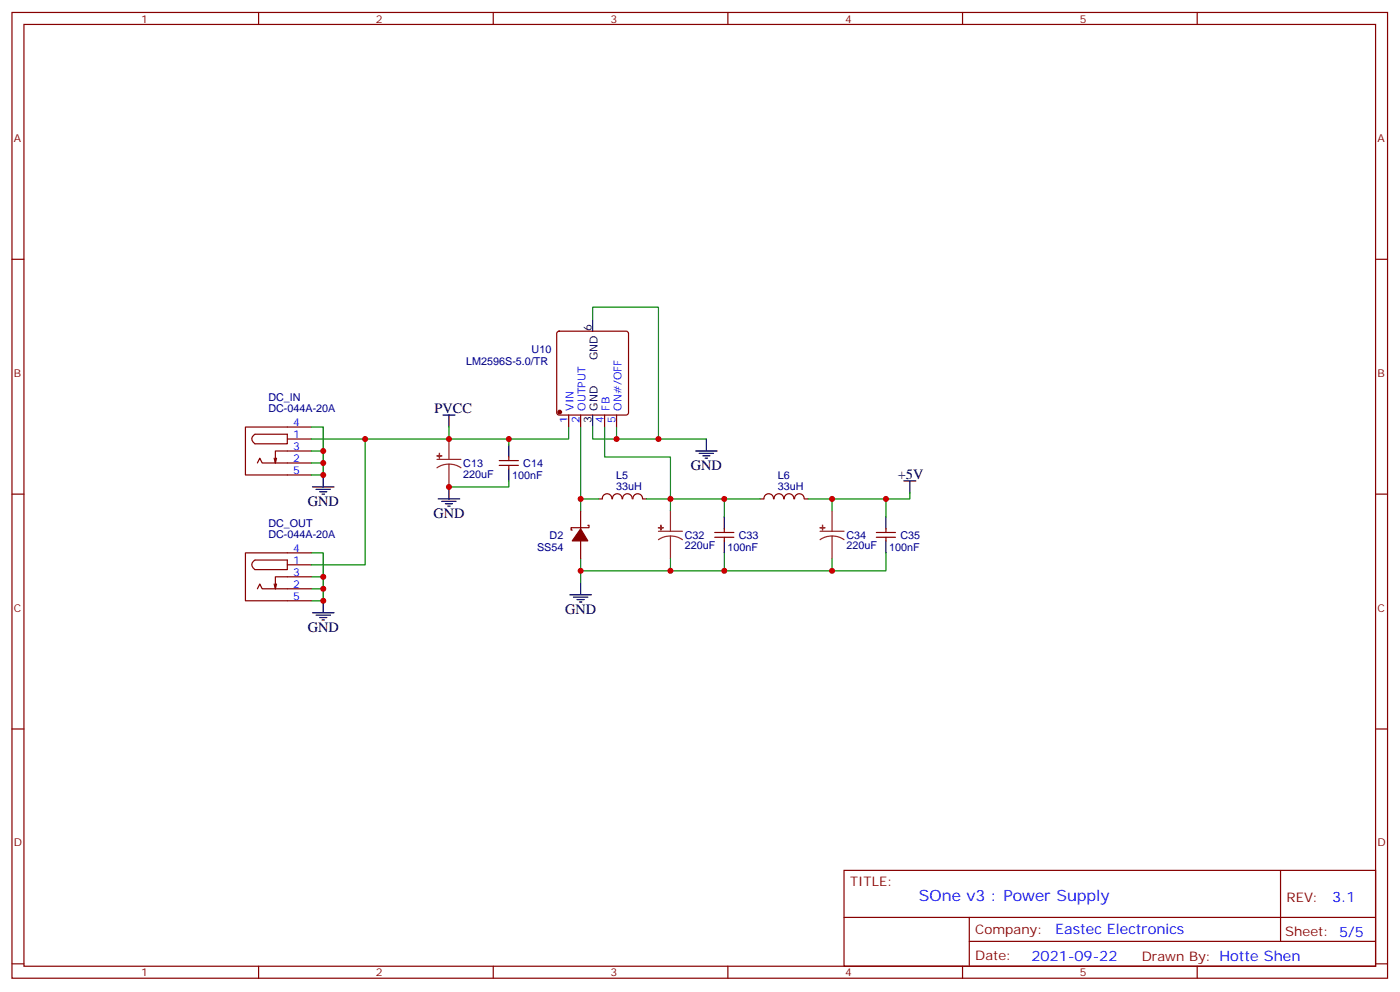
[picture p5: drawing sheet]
<svg xmlns="http://www.w3.org/2000/svg" width="413mm" height="292mm" viewBox="0 0 413 292" stroke-linecap="round" stroke-linejoin="round" font-family="sans-serif">
<g fill="none" stroke="#870000" stroke-width=".35">
<path d="M3.5 3.7h405.4v284.3h-405.4zM7.1 7.2h398.2v277.3h-398.2zM76.2 3.7v3.5M145.3 3.7v3.5M214.5 3.7v3.5M283.6 3.7v3.5M352.8 3.7v3.5M3.5 76.3h3.6M405.3 76.3h3.6M164.3 97.7l.4-.2h19.8l.5 .2 .2 .5v23.3l-.2 .5-.5 .2h-19.8l-.5-.2-.2-.5v-23.3zM74.5 128.4l.6-.6h9.6v2.9l-9.7-.1a1.6 1.6 0 0 1-.5-2.2zM75.8 136.3l.8-1.4 .7 1.4h14.4"/>
<path d="M80.8 134.9l.3 1.4M81.5 134.9l-.4 1.4M84.7 129.3h7M91.7 132.8h-10.6v3.5M91.7 125.7h-19.4v14.1h19.4M147.1 137h5.7M147.1 135.6h5.7M149.9 134.5v1.1M149.9 137v1.1M167.6 122.2v3.5M171.1 122.2v3.5M178.2 122.2v3.5"/>
<path d="M181.7 122.2v3.5M3.5 145.5h3.6M171.1 150.4v5.3M171.1 159.2v5.3M173.2 154.7h.4v.7h-5.3v.7h.3M180.3 146.9a1.41 1.41 0 0 0-1.4-1.5 1.41 1.41 0 0 0-1.4 1.5h-1.1M180.5 146.9a1.41 1.41 0 0 1 1.4-1.5 1.41 1.41 0 0 1 1.4 1.5M183.5 146.9a1.41 1.41 0 0 1 1.4-1.5 1.41 1.41 0 0 1 1.4 1.5M186.5 146.9a1.41 1.41 0 0 1 1.4-1.5 1.41 1.41 0 0 1 1.4 1.5M189.4 146.9h1.1M210.6 158.2h5.7M210.6 156.8h5.7"/>
<path d="M213.4 155.7v1.1M213.4 158.2v1M224 146.9h1.1M225.1 146.9a1.41 1.41 0 0 1 1.4-1.5 1.41 1.41 0 0 1 1.4 1.5M228.1 146.9a1.41 1.41 0 0 1 1.4-1.5 1.41 1.41 0 0 1 1.4 1.5M231.1 146.9a1.41 1.41 0 0 1 1.4-1.5 1.41 1.41 0 0 1 1.4 1.5M234.1 146.9a1.41 1.41 0 0 1 1.4-1.5 1.41 1.41 0 0 1 1.4 1.5M237.1 146.9h1M258.2 158.2h5.7M258.2 156.8h5.7M261.1 155.7v1.1M261.1 158.2v1"/>
<path d="M405.3 145.5h3.6M74.5 165.5l.6-.6h9.6v2.8l-9.7-.1a1.6 1.6 0 0 1-.5-2.1zM75.8 173.4l.8-1.5 .7 1.5h14.4M80.8 171.9l.3 1.5M81.5 171.9l-.4 1.5M84.7 166.3h7M91.7 169.8h-10.6v3.6M91.7 162.8h-19.4v14.1h19.4M3.5 214.6h3.6M405.3 214.6h3.6M248.7 256.3h156.6v28.2h-156.6zM377.3 256.3v20.9"/>
<path d="M248.7 270.1h156.5M285.6 277.2h119.6M285.6 270.1v14.1M3.5 283.8h3.6M76.2 284.5v3.5M145.3 284.5v3.5M214.5 284.5v3.5M283.6 284.5v3.5M352.8 284.5v3.5M405.3 283.8h3.6"/>
</g>
<g fill="#870000" stroke="#870000" stroke-width=".35">
<path d="M171.1 155.7l2.1 3.5h-4.6z"/>
<circle cx="164.9" cy="121.3" r=".53"/>
</g>
<g fill="none" stroke="#000" stroke-width=".35">
<path d="M174.6 94v3.5M95.2 139.8v3.6M130.5 122.2h3.6M132.3 122.2v3.5M149.9 131v3.5M149.9 138.1v3.5M174.6 122.2v3.5M205 132.8h6.3M206 133.5h4.3M207.1 134.2h2.1M207.8 134.9h.7M208.1 129.3v3.5"/>
<path d="M92.1 143.4h6.3M93.1 144.1h4.3M94.2 144.8h2.1M94.9 145.5h.7M129.1 146.9h6.4M130.2 147.6h4.2M131.2 148.3h2.1M131.9 149h.7M132.3 143.4v3.5M213.4 152.2v3.5M213.4 159.2v3.6M261.1 152.2v3.5"/>
<path d="M261.1 159.2v3.6M266.3 141.6h3.6M268.1 141.6v3.5M95.2 176.9v3.5M167.9 175.1h6.4M169 175.8h4.2M170 176.5h2.2M170.7 177.2h.7M171.1 171.6v3.5M92.1 180.4h6.3M93.1 181.1h4.3M94.2 181.8h2.1"/>
<path d="M94.9 182.5h.7"/>
</g>
<g fill="none" stroke="#008700" stroke-width=".35">
<path d="M174.6 94v-3.5h19.4v38.8h-12.3M91.7 125.7h3.5v14.1h-3.5M91.7 129.3h40.6M91.7 136.3h3.5M91.7 132.8h3.5M107.6 129.3v37h-15.9M132.3 125.7v3.6h35.3v-3.6M149.9 129.3v1.7M171.1 125.7v24.7M174.6 125.7v3.6h7.1v-3.6M178.2 125.7v8.8h19.4v12.4h15.8v5.3M194 129.3h14.1"/>
<path d="M149.9 141.6v1.8h-17.6M171.1 146.9h5.3M190.5 146.9h7.1v3.5M213.4 146.9h10.6M245.2 146.9v3.5M261.1 146.9v5.3M268.1 145.1v1.8h-30M91.7 162.8h3.5v14.1h-3.5M91.7 169.8h3.5M91.7 173.4h3.5M171.1 164.5v3.6h26.5v-3.6M171.1 168.1v3.5"/>
<path d="M213.4 162.8v5.3h-15.8M245.2 164.5v3.6h-31.8M261.1 162.8v5.3h-15.9"/>
</g>
<g fill="none" stroke="#8c2424" stroke-width=".35">
<path d="M128.8 135.3h7M132.3 136.7l1.8 .2 1.7 .8M132.3 136.7l-1.9 .2-1.6 .8M132.3 129.3v6M132.3 136.7v6.7M194 156.4h7.1M197.6 157.8l1.8 .3 1.7 .8M197.6 157.8l-1.9 .3-1.7 .8M197.6 150.4v6M197.6 157.8v6.7M241.7 156.4h7M245.2 157.8l1.8 .3 1.7 .8"/>
<path d="M245.2 157.8l-1.9 .3-1.6 .8M245.2 150.4v6M245.2 157.8v6.7"/>
</g>
<g fill="#8c2424" stroke="#8c2424" stroke-width=".35">
<path d="M241.7 155.4h1.4z"/>
<path d="M242.4 154.7v1.4z"/>
<path d="M194 155.4h1.4z"/>
<path d="M194.7 154.7l.1 1.4z"/>
<path d="M128.8 134.2h1.4z"/>
<path d="M129.5 133.5v1.4z"/>
</g>
<g fill="#c00">
<circle cx="245.2" cy="146.9" r=".88"/>
<circle cx="245.2" cy="168.1" r=".88"/>
<circle cx="213.4" cy="168.1" r=".88"/>
<circle cx="261.1" cy="146.9" r=".88"/>
<circle cx="213.4" cy="146.9" r=".88"/>
<circle cx="171.1" cy="168.1" r=".88"/>
<circle cx="194" cy="129.3" r=".88"/>
<circle cx="197.6" cy="168.1" r=".88"/>
<circle cx="181.7" cy="129.3" r=".88"/>
<circle cx="197.6" cy="146.9" r=".88"/>
<circle cx="171.1" cy="146.9" r=".88"/>
<circle cx="132.3" cy="129.3" r=".88"/>
<circle cx="95.3" cy="139.8" r=".88"/>
<circle cx="95.3" cy="136.3" r=".88"/>
<circle cx="95.3" cy="132.8" r=".88"/>
<circle cx="95.3" cy="169.8" r=".88"/>
<circle cx="95.3" cy="173.4" r=".88"/>
<circle cx="95.3" cy="176.9" r=".88"/>
<circle cx="107.6" cy="129.3" r=".88"/>
<circle cx="149.9" cy="129.3" r=".88"/>
<circle cx="132.3" cy="143.4" r=".88"/>
</g>
<text font-size="4.6" fill="#00f" x="270.8" y="265.3">SOne v3 : Power Supply</text>
<g font-size="4.2">
<text x="128.1" y="121.5">PVCC</text>
<text x="203.6" y="138.4">GND</text>
<text x="264.6" y="140.9">+5V</text>
<text x="90.7" y="149">GND</text>
<text x="127.7" y="152.5">GND</text>
<text x="166.5" y="180.8">GND</text>
<text x="90.7" y="186.1">GND</text>
</g>
<g font-size="4.2" fill="#00f">
<text x="392.5" y="265.5">3.1</text>
<text x="310.9" y="275.1">Eastec Electronics</text>
<text x="304" y="282.9">2021-09-22</text>
</g>
<g font-size="3.9" fill="#800">
<text x="250.5" y="260.8">TITLE:</text>
<text x="379.1" y="265.5">REV:</text>
<text x="287.4" y="275">Company:</text>
<text x="378.7" y="275.7">Sheet: 5/5</text>
<text x="287.4" y="282.7">Date:</text>
<text x="336.4" y="282.8">Drawn By: Hotte Shen</text>
</g>
<g font-size="3.2" fill="#800">
<text x="41.6" y="6.7">1</text>
<text x="110.8" y="6.7">2</text>
<text x="179.9" y="6.7">3</text>
<text x="249.1" y="6.7">4</text>
<text x="318.2" y="6.7">5</text>
<text x="4.1" y="41.8">A</text>
<text x="405.9" y="41.8">A</text>
<text x="4.1" y="110.9">B</text>
<text x="405.9" y="110.9">B</text>
<text x="4.1" y="180.1">C</text>
<text x="405.9" y="180.1">C</text>
<text x="4.1" y="249.2">D</text>
<text x="405.9" y="249.2">D</text>
<text x="41.6" y="287.5">1</text>
<text x="110.8" y="287.5">2</text>
<text x="179.9" y="287.5">3</text>
<text x="249.1" y="287.5">4</text>
<text x="318.2" y="287.5">5</text>
</g>
<g font-size="3.2">
<text x="174.3" y="97.3" transform="rotate(-90 174.3 97.3)">6</text>
<text x="176" y="106.1" transform="rotate(-90 176 106.1)">GND</text>
<text x="174.3" y="124.4" transform="rotate(-90 174.3 124.4)">3</text>
<text x="176" y="120.9" transform="rotate(-90 176 120.9)">GND</text>
</g>
<g font-size="3.2" fill="#000080">
<text x="137.4" y="107.5">LM2596S-5.0/TR</text>
<text x="156.6" y="103.9">U10</text>
<text x="79.1" y="118.2">DC_IN</text>
<text x="79.1" y="121.4">DC-044A-20A</text>
<text x="136.5" y="137.5">C13</text>
<text x="154.2" y="137.5">C14</text>
<text x="136.5" y="140.6">220uF</text>
<text x="150.9" y="141">100nF</text>
<text x="181.6" y="141.1">L5</text>
<text x="229.2" y="141.2">L6</text>
<text x="181.6" y="144.3">33uH</text>
<text x="229.2" y="144.3">33uH</text>
<text x="79.1" y="155.2">DC_OUT</text>
<text x="79.1" y="158.4">DC-044A-20A</text>
<text x="161.9" y="158.6">D2</text>
<text x="201.8" y="161.8">220uF</text>
<text x="201.8" y="158.7">C32</text>
<text x="217.7" y="158.6">C33</text>
<text x="249.4" y="161.8">220uF</text>
<text x="249.4" y="158.7">C34</text>
<text x="265.3" y="158.6">C35</text>
<text x="158.2" y="162.2">SS54</text>
<text x="214.4" y="162.2">100nF</text>
<text x="262" y="162.2">100nF</text>
</g>
<g font-size="3.2" fill="#00f">
<text x="86.4" y="125.4">4</text>
<text x="167.2" y="124.4" transform="rotate(-90 167.2 124.4)">1</text>
<text x="169" y="120.9" transform="rotate(-90 169 120.9)">VIN</text>
<text x="170.7" y="124.4" transform="rotate(-90 170.7 124.4)">2</text>
<text x="172.5" y="120.9" transform="rotate(-90 172.5 120.9)">OUTPUT</text>
<text x="177.8" y="124.4" transform="rotate(-90 177.8 124.4)">4</text>
<text x="179.6" y="120.9" transform="rotate(-90 179.6 120.9)">FB</text>
<text x="181.3" y="124.4" transform="rotate(-90 181.3 124.4)">5</text>
<text x="183.1" y="120.9" transform="rotate(-90 183.1 120.9)">ON#/OFF</text>
<text x="86.4" y="128.9">1</text>
<text x="86.4" y="136">2</text>
<text x="86.4" y="132.4">3</text>
<text x="86.4" y="139.5">5</text>
<text x="86.4" y="165.9">1</text>
<text x="86.4" y="162.4">4</text>
<text x="86.4" y="173">2</text>
<text x="86.4" y="169.5">3</text>
<text x="86.4" y="176.5">5</text>
</g>
</svg>
